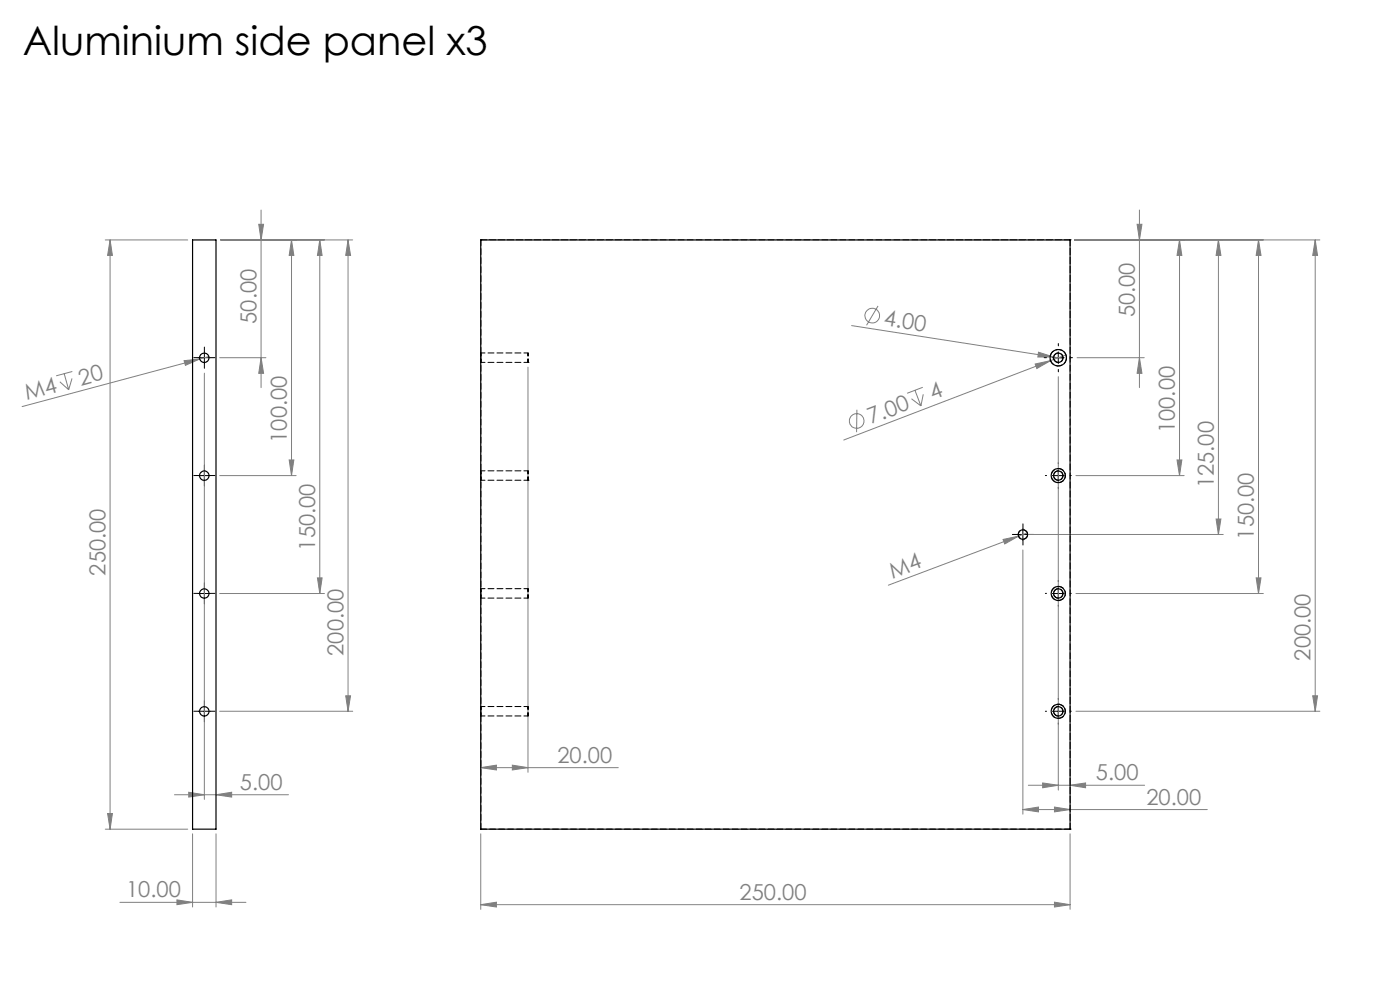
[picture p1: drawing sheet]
<svg xmlns="http://www.w3.org/2000/svg" width="297mm" height="210mm" viewBox="0 0 297 210" stroke-linecap="round" stroke-linejoin="round" font-family="sans-serif">
<g fill="none" stroke="#808080" stroke-width=".21">
<path d="M22.3 50.9h17.5M23.4 50.9l.4 3.3h-1zM23.4 50.9v125M46.8 50.9h28M54.9 47.6h1l-.5 3.3zM55.4 44.5v37.7M61.8 50.9l.5 3.3h-1zM61.8 50.9v50M67.8 50.9l.5 3.3h-1zM67.8 50.9v75M73.8 50.9l.6 3.3h-1.1zM73.8 50.9v100"/>
<path d="M241.2 47.6h1.1l-.6 3.3zM241.7 44.5v37.7M250.2 50.9v50M250.2 50.9l.5 3.3h-1zM258.5 50.9v62.5M258.5 50.9l.5 3.3h-1zM267 50.9l.5 3.3h-1zM267 50.9v75M279 50.9l.5 3.3h-1zM279 50.9v100M280 50.9h-52M13.6 79.3l1 3.4"/>
<path d="M15.3 78.8l-3.4 .9M39.1 76.5l3.3-.3-3.1 1.3zM42.4 76.2l-37.7 10M43.4 79.2v90.4M44.3 75.6l-1.9 .6M46.6 75.9h9.8M55.4 75.9l.5 3.3h-1zM112 77.9v85.9M180.7 69.1l42.8 6.6M186.3 64.9l-2.5 4.1M219.6 77.2l3.2-.7-2.8 1.7zM220.3 74.7l3.2 1h-3.3z"/>
<path d="M222.8 76.5l-43.8 16.8M223.5 75.7l2 .4M224.5 79.9v87.7M226.1 75.3l-3.3 1.2M228.5 75.9h14.2M241.7 75.9l.6 3.3h-1.1zM12.7 81l1.9 1.7M15.3 80.3l-.7 2.4M61.3 97.6h1l-.5 3.3zM181.8 86.9l-.1 4.8M193.4 84.6l2 1.5M194.1 82.8l1.3 3.3"/>
<path d="M195.8 82.2l-3.4 1.2M195.9 83.6l-.5 2.5M249.7 97.6h1l-.5 3.3zM46.6 100.9h16.2M212.8 114.4l3.3-.7-3 1.7zM217 116.7v56M217.9 113l-29.4 11.1M218 113.4h41.5M228.2 100.9h23M258 110.1h1l-.5 3.3zM46.6 125.9h22.2M67.3 122.6h1l-.5 3.3z"/>
<path d="M228.2 125.9h39.8M266.5 122.6h1l-.5 3.3zM46.6 150.9h28.2M73.3 147.6h1.1l-.6 3.3zM228.2 150.9h51.8M278.5 147.6h1l-.5 3.3zM22.3 175.9h17.5M22.8 172.6h1l-.4 3.3zM37 168.6h24.2M40 168.1l3.4 .5-3.4 .5zM40.9 176.9v15.5M45.8 168.6l3.3-.5v1z"/>
<path d="M45.8 176.9v15.5M102 162.8l3.3-.5v1zM102 162.8h29.2M102 176.9v16M108.7 162.3l3.3 .5-3.3 .5zM217 171.7l3.3-.5v1zM217 171.7h39.1M218.2 166.6h24.6M221.2 166.1l3.3 .5-3.3 .5zM223.7 171.2l3.3 .5-3.3 .5zM227 176.9v16M227 166.6l3.3-.5v1z"/>
<path d="M25.4 191.4h26.8M37.5 190.9l3.4 .5-3.4 .5zM45.8 191.4l3.3-.5v1zM102 191.9l3.3-.5v1zM102 191.9h125M223.7 191.4l3.3 .5-3.3 .5z"/>
<circle cx="185" cy="66.9" r="1.56"/>
<circle cx="181.7" cy="89.3" r="1.55"/>
</g>
<g fill="none" stroke="#000" stroke-width=".21" stroke-dasharray="15.2 1.3 1.3 1.3">
<path d="M42.1 75.9h-1M43.4 74.6v-1M43.4 77.1v1M44.6 75.9h1M222 75.9h-.5M224.5 73.4v-.5M224.5 78.4v.5M227 75.9h.5M43.4 99.6v-1M224.5 98.4v-.3M42.1 100.9h-1M43.4 102.1v1"/>
<path d="M44.6 100.9h1M215.8 113.4h-1M217 112.1v-1M217 114.6v1M218.3 113.4h1M222 100.9h-.2M224.5 103.4v.2M227 100.9h.3M42.1 125.9h-1M43.4 124.6v-1M43.4 127.1v1M44.6 125.9h1"/>
<path d="M222 125.9h-.2M224.5 123.4v-.3M224.5 128.4v.2M227 125.9h.3M42.1 150.9h-1M43.4 149.6v-1M43.4 152.1v1M44.6 150.9h1M222 150.9h-.2M224.5 148.4v-.3M224.5 153.4v.2M227 150.9h.3"/>
</g>
<g fill="none" stroke="#000" stroke-width=".21">
<path d="M42.1 75.9h2.5M43.4 74.6v2.5M223.2 75.9h2.5M224.5 74.6v2.5M43.4 99.7v2.5M224.5 99.7v2.5M42.1 100.9h2.5M215.8 113.4h2.5M217 112.1v2.5M223.2 100.9h2.5M42.1 125.9h2.5M43.4 124.6v2.5"/>
<path d="M223.2 125.9h2.5M224.5 124.6v2.5M42.1 150.9h2.5M43.4 149.6v2.5M223.2 150.9h2.5M224.5 149.6v2.5"/>
</g>
<g fill="#808080">
<path d="M220.3 74.7l3.2 1h-3.3z"/>
<path d="M39.1 76.5l3.3-.3-3.1 1.3z"/>
<path d="M212.8 114.4l3.3-.7-3 1.7z"/>
<path d="M219.6 77.2l3.2-.7-2.8 1.7z"/>
<path d="M223.7 191.4l3.3 .5-3.3 .5zM102 191.9l3.3-.5v1zM45.8 191.4l3.3-.5v1zM37.5 190.9l3.4 .5-3.4 .5z"/>
<path d="M40 168.1l3.4 .5-3.4 .5zM45.8 168.6l3.3-.5v1z"/>
<path d="M221.2 166.1l3.3 .5-3.3 .5zM227 166.6l3.3-.5v1zM217 171.7l3.3-.5v1zM223.7 171.2l3.3 .5-3.3 .5z"/>
<path d="M108.7 162.3l3.3 .5-3.3 .5zM102 162.8l3.3-.5v1z"/>
<path d="M241.7 75.9l.6 3.3h-1.1zM241.2 47.6h1.1l-.6 3.3zM249.7 97.6h1l-.5 3.3zM250.2 50.9l.5 3.3h-1zM266.5 122.6h1l-.5 3.3zM267 50.9l.5 3.3h-1zM278.5 147.6h1l-.5 3.3zM279 50.9l.5 3.3h-1zM55.4 75.9l.5 3.3h-1zM54.9 47.6h1l-.5 3.3zM61.3 97.6h1l-.5 3.3zM61.8 50.9l.5 3.3h-1zM67.3 122.6h1l-.5 3.3zM67.8 50.9l.5 3.3h-1zM73.3 147.6h1.1l-.6 3.3zM73.8 50.9l.6 3.3h-1.1z"/>
<path d="M258.5 50.9l.5 3.3h-1zM258 110.1h1l-.5 3.3zM23.4 50.9l.4 3.3h-1zM22.8 172.6h1l-.4 3.3z"/>
</g>
<g fill="none" stroke="#000" stroke-width=".25">
<path d="M40.9 50.9h4.9v125h-4.9zM102 50.9h125v125h-125z"/>
<circle cx="43.3" cy="75.9" r="1.01"/>
<circle cx="224.5" cy="75.9" r="1.74"/>
<circle cx="224.5" cy="75.9" r="1"/>
<circle cx="43.3" cy="100.9" r="1"/>
<circle cx="217" cy="113.4" r="1"/>
<circle cx="224.5" cy="100.9" r="1.5"/>
<circle cx="224.5" cy="100.9" r="1"/>
<circle cx="43.3" cy="125.9" r="1"/>
<circle cx="224.5" cy="125.9" r="1.5"/>
<circle cx="224.5" cy="125.9" r="1"/>
<circle cx="43.3" cy="150.9" r="1.01"/>
<circle cx="224.5" cy="150.9" r="1.5"/>
<circle cx="224.5" cy="150.9" r="1"/>
</g>
<path d="M102 50.9h.1M102 50.9v125M227 50.9h-125M227 50.9h.1M112 76.9h.1M112 101.9h.1M102 175.9h.1M102 175.9h125M227 175.9v-125M227 175.9h.1" fill="none" stroke="#000" stroke-width=".21" stroke-dasharray="1.3 .6"/>
<path d="M112 76.8v-1.9v1.9M112 101.8v-1.9v1.9M112 126.8v-1.9v1.9M112 151.8v-1.9v1.9" fill="none" stroke="#000" stroke-width=".21" stroke-dasharray="1.3 .6" stroke-dashoffset=".5"/>
<path d="M102 76.9v-2v2M102 101.9v-2v2M102 126.9v-2v2M102 151.9v-2v2" fill="none" stroke="#000" stroke-width=".21" stroke-dasharray="1.3 .6" stroke-dashoffset=".6"/>
<path d="M226 100.9a1.5 1.5 0 0 0-2.1-1.4 1.5 1.5 0 0 0-.4 2.5 1.5 1.5 0 0 0 2.5-.7v-.4M226 125.9a1.5 1.5 0 0 0-2.1-1.4 1.5 1.5 0 0 0-.4 2.5 1.5 1.5 0 0 0 2.5-.7v-.4M226 150.9a1.5 1.5 0 0 0-2.1-1.4 1.5 1.5 0 0 0-.4 2.5 1.5 1.5 0 0 0 2.5-.7v-.4" fill="none" stroke="#000" stroke-width=".21" stroke-dasharray="1.3 .6" stroke-dashoffset=".7"/>
<path d="M226.3 75.9a1.75 1.75 0 0 0-2.5-1.6 1.75 1.75 0 0 0-.4 2.9 1.75 1.75 0 0 0 2.8-.9l.1-.4" fill="none" stroke="#000" stroke-width=".21" stroke-dasharray="1.3 .6" stroke-dashoffset="-.1"/>
<g fill="none" stroke="#000" stroke-width=".21" stroke-dasharray="1.3 .6" stroke-dashoffset=".4">
<path d="M102 76.9h10M112 74.9h-10M225.5 75.9a1 1 0 0 0-1.4-.9 1 1 0 0 0-.3 1.6 1 1 0 0 0 1.6-.4l.1-.3M112 99.9h-10M102 101.9h10M216 113.4a1 1 0 0 1 1.4-.9 1 1 0 0 1 .3 1.6 1 1 0 0 1-1.6-.4l-.1-.3M225.5 100.9a1 1 0 0 0-1.4-.9 1 1 0 0 0-.3 1.6 1 1 0 0 0 1.6-.4l.1-.3M102 126.9h10M112 124.9h-10M225.5 125.9a1 1 0 0 0-1.4-.9 1 1 0 0 0-.3 1.6 1 1 0 0 0 1.6-.4l.1-.3M102 151.9h10M112 149.9h-10"/>
<path d="M225.5 150.9a1 1 0 0 0-1.4-.9 1 1 0 0 0-.3 1.6 1 1 0 0 0 1.6-.4l.1-.3"/>
</g>
<text font-size="8.5" x="4.8" y="11.7">Aluminium side panel x3</text>
<g font-size="4.7" fill="#808080">
<text x="54.4" y="68.7" transform="rotate(-90 54.4 68.7)">50.00</text>
<text x="187.3" y="69" transform="rotate(9 187.3 69)">4.00</text>
<text x="240.7" y="67.3" transform="rotate(-90 240.7 67.3)">50.00</text>
<text x="17.2" y="81.8" transform="rotate(-15 17.2 81.8)">20</text>
<text x="5.7" y="84.9" transform="rotate(-15 5.7 84.9)">M4</text>
<text x="184.8" y="90" transform="rotate(-21 184.8 90)">7.00</text>
<text x="197.9" y="84.9" transform="rotate(-21 197.9 84.9)">4</text>
<text x="60.8" y="93.9" transform="rotate(-90 60.8 93.9)">100.00</text>
<text x="249.2" y="91.9" transform="rotate(-90 249.2 91.9)">100.00</text>
<text x="257.5" y="103.6" transform="rotate(-90 257.5 103.6)">125.00</text>
<text x="66.8" y="116.8" transform="rotate(-90 66.8 116.8)">150.00</text>
<text x="266" y="114.5" transform="rotate(-90 266 114.5)">150.00</text>
<text x="22.3" y="122.1" transform="rotate(-90 22.3 122.1)">250.00</text>
<text x="189.3" y="122.7" transform="rotate(-21 189.3 122.7)">M4</text>
<text x="72.8" y="139.1" transform="rotate(-90 72.8 139.1)">200.00</text>
<text x="278" y="140.1" transform="rotate(-90 278 140.1)">200.00</text>
<text x="118.2" y="161.8">20.00</text>
<text x="50.9" y="167.5">5.00</text>
<text x="232.5" y="165.6">5.00</text>
<text x="243.2" y="170.7">20.00</text>
<text x="26.7" y="190.4">10.00</text>
<text x="156.9" y="190.9">250.00</text>
</g>
</svg>
